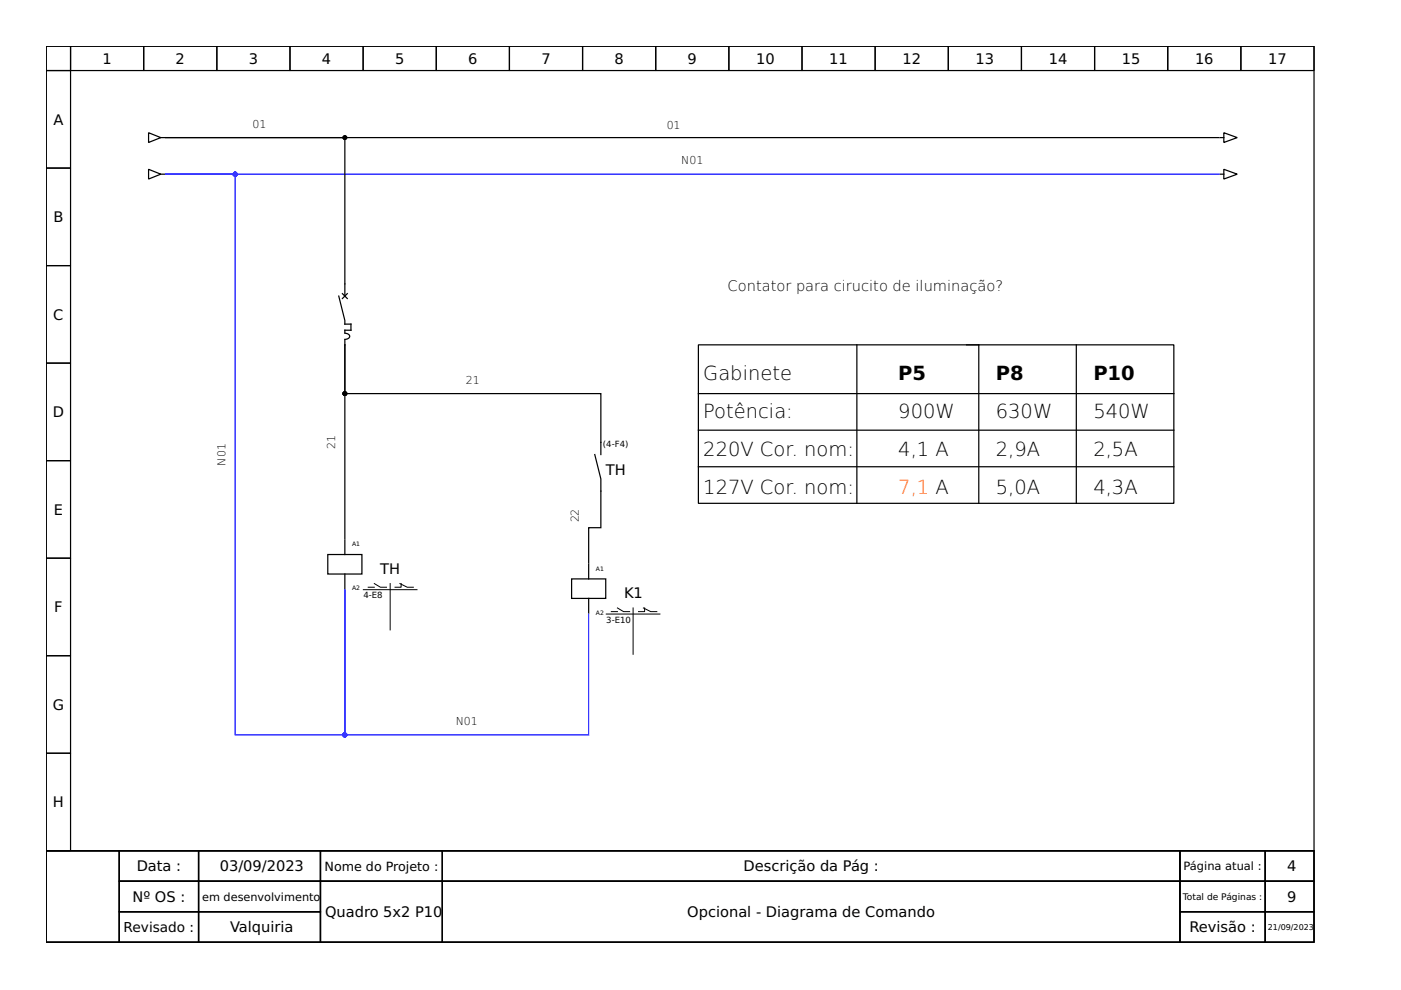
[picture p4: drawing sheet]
<svg xmlns="http://www.w3.org/2000/svg" width="297mm" height="210mm" viewBox="0 0 297 210" stroke-linecap="round" stroke-linejoin="round" font-family="sans-serif">
<g fill="none" stroke="#000" stroke-width=".26">
<path d="M9.8 9.8h268.8v170.6h-268.8zM9.8 9.8h5.2v5.2h-5.2zM9.8 15h5.2v20.6h-5.2zM15 9.8h15.5v5.2h-15.5zM30.5 9.8h15.5v5.2h-15.5zM46 9.8h15.5v5.2h-15.5zM61.5 9.8h15.5v5.2h-15.5zM77 9.8h15.5v5.2h-15.5zM92.5 9.8h15.5v5.2h-15.5zM108 9.8h15.5v5.2h-15.5zM123.5 9.8h15.5v5.2h-15.5zM139 9.8h15.5v5.2h-15.5z"/>
<path d="M154.5 9.8h15.5v5.2h-15.5zM170 9.8h15.6v5.2h-15.6zM185.6 9.8h15.5v5.2h-15.5zM201.1 9.8h15.5v5.2h-15.5zM216.6 9.8h15.5v5.2h-15.5zM232.1 9.8h15.5v5.2h-15.5zM247.6 9.8h15.5v5.2h-15.5zM263.1 9.8h15.5v5.2h-15.5zM9.8 35.6h5.2v20.7h-5.2zM31.5 35.9l2.6 1-2.6 1.1zM31.5 28.1l2.6 1.1-2.6 1zM34.1 29.2h.8"/>
<path d="M34.1 36.9h.8M258.4 29.2h-223.3h38v33.6M258.7 29.2h.8M258.7 36.9h.8M259.5 28.1l2.8 1.1-2.8 1zM259.5 35.9l2.8 1-2.8 1.1zM9.8 56.3h5.2v20.7h-5.2zM9.8 77h5.2v20.7h-5.2zM71.8 62.8l1.3 5.1v.8h1.3v1.3h-1.3v.5M72.6 62.3l1 1M73.1 70.7a.77 .77 0 0 1 1 .9l-.6 .3-.4 .1M73.1 72.1v1"/>
<path d="M73.1 73.1v41.1M73.1 73.1v10.4h54.3v12.9M73.6 62.3l-1 1M148.1 73.1h100.8v33.6h-100.8zM181.7 73.1v33.6M204.9 73.1h2.6v33.6M228.2 73.1v33.6M9.8 97.7h5.2v20.6h-5.2zM126.1 96.4l1.3 5.1v10.4h-2.6v7.5M148.1 91.2h100.8M148.1 83.5h100.8M148.1 99h100.8"/>
<path d="M9.8 118.3h5.2v20.7h-5.2zM69.5 117.6h7.2v4.1h-7.2zM73.1 114.5v3.1M124.8 119.6v3.1M9.8 139h5.2v20.7h-5.2zM73.1 121.7v3.1M121.2 122.7h7.2v4.2h-7.2zM124.8 126.9v3.1M9.8 159.7h5.2v20.7h-5.2zM9.8 180.4h268.8v19.4h-268.8zM9.8 180.4h15.5v19.4h-15.5zM25.3 180.4h16.8v6.4h-16.8z"/>
<path d="M25.3 186.8h16.8v6.5h-16.8zM25.3 193.3h16.8v6.5h-16.8zM42.1 180.4h25.8v6.4h-25.8zM42.1 186.8h25.8v6.5h-25.8zM42.1 193.3h25.8v6.5h-25.8zM67.9 180.4h25.9v6.4h-25.9zM67.9 186.8h25.9v13h-25.9zM93.8 180.4h156.4v6.4h-156.4zM93.8 186.8h156.4v13h-156.4zM250.2 180.4h18.1v6.4h-18.1zM250.2 186.8h18.1v6.5h-18.1zM250.2 193.3h18.1v6.5h-18.1z"/>
<path d="M268.3 180.4h10.3v6.4h-10.3zM268.3 186.8h10.3v6.5h-10.3zM268.3 193.3h10.3v6.5h-10.3z"/>
</g>
<path d="M77 125h11.4M78.1 124.5h1.3M79.4 123.7l1.3 .8h1.2M82.7 123.7v9.9M84.8 123.7l1.5 .8h1.3M85 123.7v.8h-1.2M128.5 130.2h11.4M129.6 129.7h1.3M130.9 128.9l1.3 .8h1.3M134.2 128.9v9.8M136.4 128.9l1.6 .8h1.3M136.7 128.9v.8h-1.3" fill="none" stroke="#000" stroke-width=".21"/>
<path d="M258.4 36.9h-223.3h14.8v118.9h23.2v-30.7v30.7h51.7v-25.6" fill="none" stroke="#00f" stroke-width=".26"/>
<g fill="#00f" stroke="#00f" stroke-width=".26">
<circle cx="73.1" cy="155.8" r=".39"/>
<circle cx="49.9" cy="36.9" r=".39"/>
</g>
<g fill="#000" stroke="#000" stroke-width=".26">
<circle cx="73.1" cy="29.2" r=".39"/>
<circle cx="73.1" cy="83.5" r=".39"/>
</g>
<g font-size="4.1">
<text x="149.1" y="80.6">Gabinete</text>
<text x="190.5" y="80.6">P5</text>
<text x="211.1" y="80.6">P8</text>
<text x="231.8" y="80.6">P10</text>
<text x="149.1" y="88.6">Potência:</text>
<text x="190.5" y="88.6">900W</text>
<text x="211.1" y="88.6">630W</text>
<text x="231.8" y="88.6">540W</text>
<text x="149.1" y="96.6">220V Cor. nom:</text>
<text x="190.5" y="96.6">4,1 A</text>
<text x="211.1" y="96.6">2,9A</text>
<text x="231.8" y="96.6">2,5A</text>
<text x="149.1" y="104.6">127V Cor. nom:</text>
<text x="211.1" y="104.6">5,0A</text>
<text x="231.8" y="104.6">4,3A</text>
</g>
<text font-size="4.1" fill="#f50" x="190.5" y="104.6">7,1 A</text>
<g font-size="3.1">
<text x="21.7" y="13.5">1</text>
<text x="37.2" y="13.5">2</text>
<text x="52.7" y="13.5">3</text>
<text x="68.3" y="13.5">4</text>
<text x="83.8" y="13.5">5</text>
<text x="99.3" y="13.5">6</text>
<text x="114.8" y="13.5">7</text>
<text x="130.3" y="13.5">8</text>
<text x="145.8" y="13.5">9</text>
<text x="160.3" y="13.5">10</text>
<text x="175.8" y="13.5">11</text>
<text x="191.3" y="13.5">12</text>
<text x="206.8" y="13.5">13</text>
<text x="222.4" y="13.5">14</text>
<text x="237.9" y="13.5">15</text>
<text x="253.4" y="13.5">16</text>
<text x="268.9" y="13.5">17</text>
<text x="11.3" y="26.5">A</text>
<text x="11.3" y="47.1">B</text>
<text x="154.3" y="61.7">Contator para cirucito de iluminação?</text>
<text x="11.3" y="67.8">C</text>
<text x="11.2" y="88.5">D</text>
<text x="128.4" y="100.8">TH</text>
<text x="11.4" y="109.2">E</text>
<text x="80.6" y="121.7">TH</text>
<text x="11.5" y="129.8">F</text>
<text x="132.3" y="126.8">K1</text>
<text x="11.2" y="150.5">G</text>
<text x="11.2" y="171.2">H</text>
<text x="29" y="184.8">Data :</text>
<text x="46.6" y="184.8">03/09/2023</text>
<text x="157.6" y="184.8">Descrição da Pág :</text>
<text x="272.9" y="184.8">4</text>
<text x="28.1" y="191.2">Nº OS :</text>
<text x="272.9" y="191.2">9</text>
<text x="48.8" y="197.7">Valquiria</text>
<text x="68.9" y="194.5">Quadro 5x2 P10</text>
<text x="145.7" y="194.5">Opcional - Diagrama de Comando</text>
<text x="252.2" y="197.7">Revisão :</text>
</g>
<text font-size="2.9" x="26.2" y="197.6">Revisado :</text>
<text font-size="2.7" x="68.8" y="184.6">Nome do Projeto :</text>
<g font-size="2.4">
<text x="250.9" y="184.5">Página atual :</text>
<text x="42.9" y="191">em desenvolvimento</text>
</g>
<g font-size="2.3">
<text x="53.5" y="27.1">01</text>
<text x="141.4" y="27.4">01</text>
<text x="144.4" y="34.9">N01</text>
<text x="98.8" y="81.4">21</text>
<text x="71" y="95.1" transform="rotate(-90 71 95.1)">21</text>
<text x="47.8" y="98.7" transform="rotate(-90 47.8 98.7)">N01</text>
<text x="122.7" y="110.8" transform="rotate(-90 122.7 110.8)">22</text>
<text x="96.6" y="153.8">N01</text>
</g>
<text font-size="1.9" x="250.8" y="190.8">Total de Páginas :</text>
<g font-size="1.8">
<text x="127.8" y="94.8">(4-F4)</text>
<text x="77" y="126.8">4-E8</text>
<text x="128.5" y="132">3-E10</text>
</g>
<text font-size="1.7" x="268.8" y="197.2">21/09/2023</text>
<g font-size="1.3">
<text x="74.7" y="115.8">A1</text>
<text x="74.7" y="125.2">A2</text>
<text x="126.4" y="121">A1</text>
<text x="126.4" y="130.3">A2</text>
</g>
</svg>
